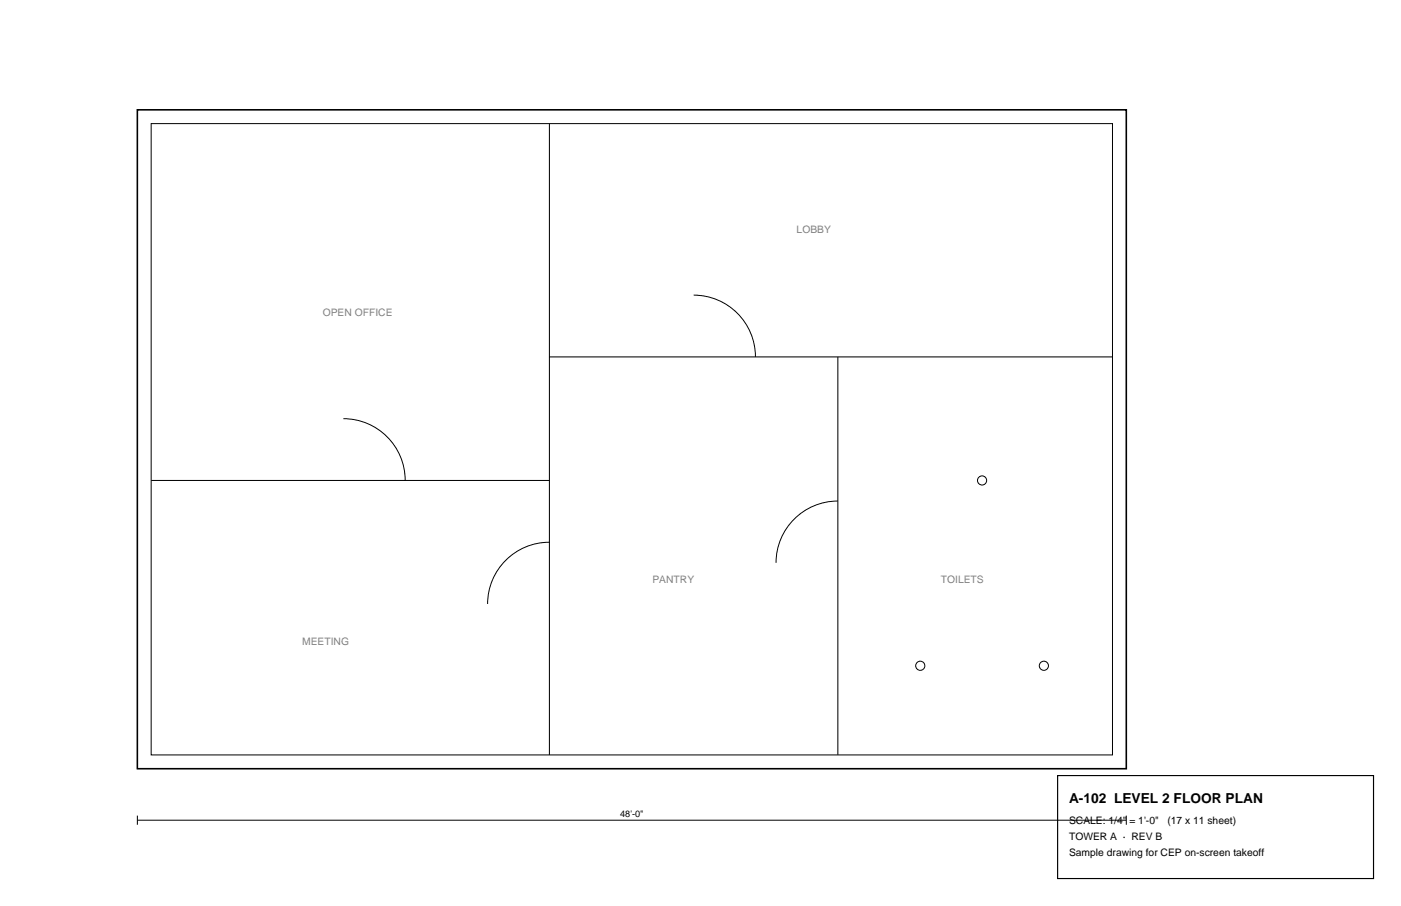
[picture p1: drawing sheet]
<svg xmlns="http://www.w3.org/2000/svg" width="432mm" height="279mm" viewBox="0 0 432 279" stroke-linecap="round" stroke-linejoin="round" font-family="sans-serif">
<path d="M42.3 33.9h304.8v203.2h-304.8z" fill="none" stroke="#000" stroke-width=".49"/>
<g fill="none" stroke="#000" stroke-width=".31">
<path d="M46.6 38.1h296.3v194.7h-296.3zM213.8 91a19 19 0 0 1 19 19.1M105.8 129.1a19 19 0 0 1 19.1 19.1M258.2 154.5a19 19 0 0 0-19 19.1M169.3 167.2a19 19 0 0 0-19 19.1M42.3 252.9h304.8M42.3 251.5v2.9M347.1 251.5v2.9"/>
<circle cx="302.7" cy="148.2" r="1.41"/>
<circle cx="283.6" cy="205.3" r="1.41"/>
<circle cx="321.7" cy="205.3" r="1.41"/>
</g>
<path d="M169.3 38.1v194.7M169.3 110.1h173.6M258.2 110.1v122.7M46.6 148.2h122.7" fill="none" stroke="#000" stroke-width=".32"/>
<path d="M326 239.2h97.3v31.7h-97.3z" fill="none" stroke="#000" stroke-width=".35"/>
<text font-size="4.2" x="329.5" y="247.6">A-102 LEVEL 2 FLOOR PLAN</text>
<g font-size="3.2" fill="#808080">
<text x="245.5" y="72">LOBBY</text>
<text x="99.5" y="97.4">OPEN OFFICE</text>
<text x="201.1" y="179.9">PANTRY</text>
<text x="290" y="179.9">TOILETS</text>
<text x="93.1" y="199">MEETING</text>
</g>
<g font-size="3.2">
<text x="329.5" y="254">SCALE: 1/4&quot; = 1'-0&quot;</text>
<text x="359.8" y="254">(17 x 11 sheet)</text>
<text x="329.5" y="258.9">TOWER A · REV B</text>
<text x="329.5" y="263.9">Sample drawing for CEP on-screen takeoff</text>
</g>
<text font-size="2.8" x="191.1" y="251.9">48'-0&quot;</text>
</svg>
